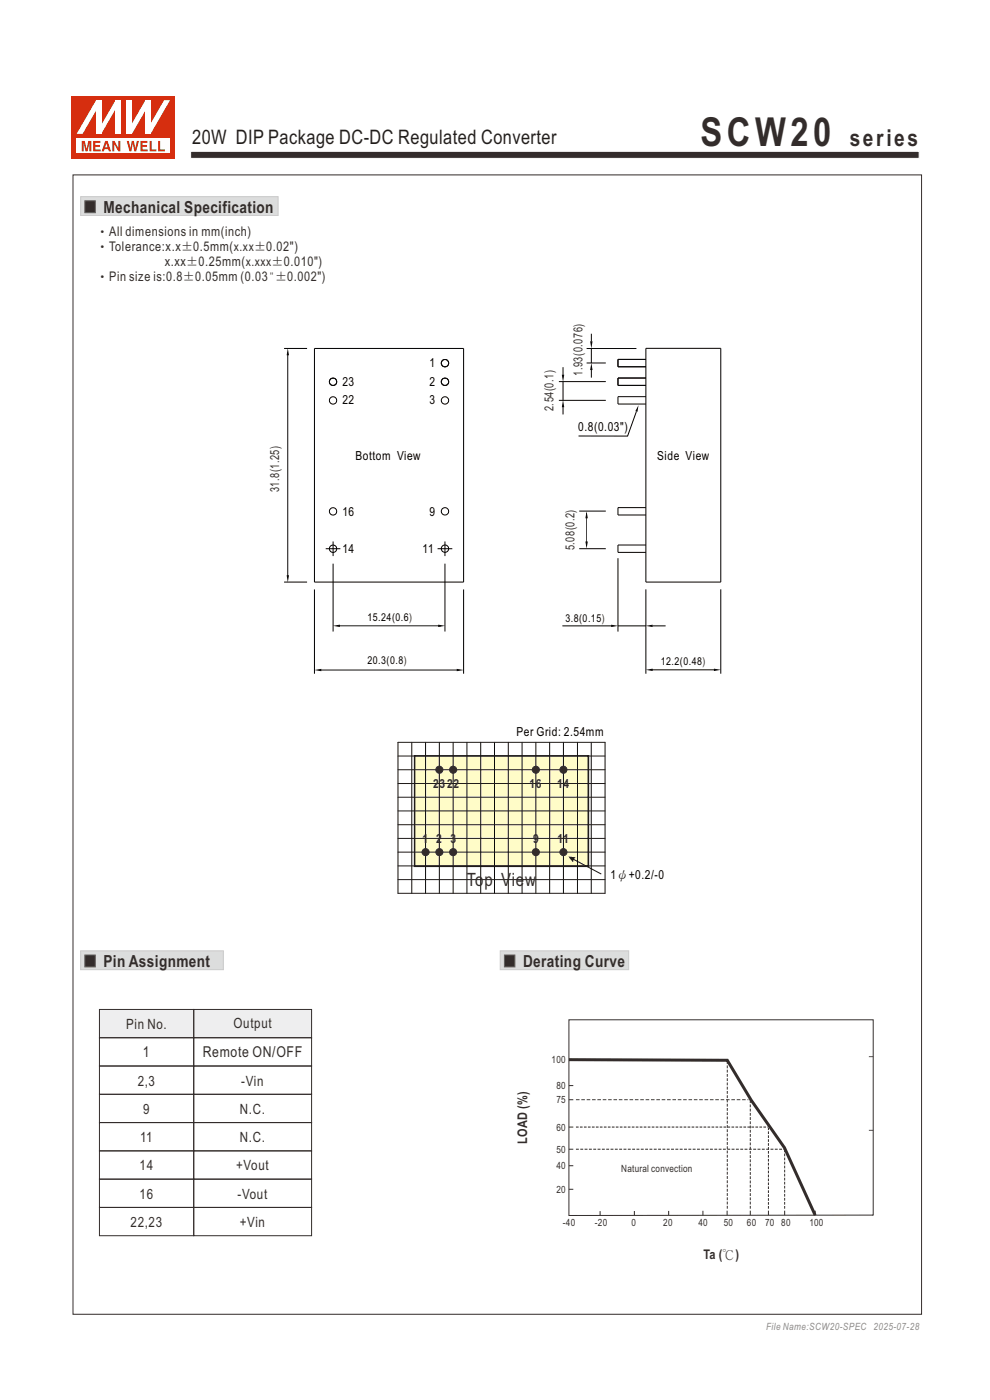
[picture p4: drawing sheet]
<svg xmlns="http://www.w3.org/2000/svg" width="210mm" height="297mm" viewBox="0 0 210 297" stroke-linecap="round" stroke-linejoin="round" font-family="sans-serif">
<path d="M40.4 32.1h154.6v1.5h-154.6z" fill-rule="evenodd" fill="#332c2b" stroke="#fefefe" stroke-width=".21"/>
<path d="M17.1 201.7h30.3v4h-30.3z" fill-rule="evenodd" fill="#dcdddd" stroke="#c9caca" stroke-width=".21"/>
<path d="M18 202.6h2.2v2.5h-2.2z" fill-rule="evenodd" fill="#332c2b" stroke="#5f5d5d" stroke-width=".21"/>
<path d="M21.1 214.1h45v6h-45z" fill-rule="evenodd" fill="#eeeeef"/>
<g fill="none" stroke="#332c2b" stroke-width=".21">
<path d="M21.1 214.1h20v6h-20zM41.1 214.1h25v6h-25zM21.1 226.1h20v6h-20zM21.1 220.1h20v6h-20zM21.1 232.1h20v6h-20zM21.1 238.1h20v6h-20zM41.1 226.1h25v6h-25zM41.1 220.1h25v6h-25zM41.1 232.1h25v6h-25zM41.1 238.1h25v6h-25zM21.1 244.1h20v6h-20zM21.1 250.1h20v6h-20z"/>
<path d="M21.1 256.1h20v6h-20zM41.1 244.1h25v6h-25zM41.1 250.1h25v6h-25zM41.1 256.1h25v6h-25z"/>
</g>
<path d="M15.2 20.4h22v13.2h-22z" fill-rule="evenodd" fill="#d62e0f"/>
<path d="M16.3 29.4h19.8v3.1h-19.8z" fill-rule="evenodd" fill="#fefefe"/>
<g fill="#d62e0f">
<path d="M26.9 29.9h.4l.4 1.6 .3-1.6h.4l.3 1.6 .3-1.6h.5l-.6 2.2h-.4l-.3-1.7-.3 1.7h-.4z" fill-rule="evenodd"/>
<path d="M29.8 29.9h1.5v.4h-1.1v.5h1v.3h-1v.6h1.1v.4h-1.5z" fill-rule="evenodd"/>
<path d="M31.7 29.9h.5v1.8h1v.4h-1.5z" fill-rule="evenodd"/>
<path d="M33.5 29.9h.5v1.8h1v.4h-1.5z" fill-rule="evenodd"/>
<path d="M17.3 29.9h.7l.4 1.7 .3-1.7h.7v2.2h-.4v-1.8l-.4 1.8h-.5l-.4-1.8v1.8h-.4z" fill-rule="evenodd"/>
<path d="M19.8 29.9h1.5v.4h-1.1v.5h1v.3h-1v.6h1.2v.4h-1.6z" fill-rule="evenodd"/>
<path d="M22.6 30.4l.2 .9h-.5zM22.3 29.9l-.7 2.2h.4l.2-.4h.7l.2 .4h.5l-.8-2.2z" fill-rule="evenodd"/>
<path d="M23.8 29.9h.5l.8 1.5v-1.5h.4v2.2h-.4l-.9-1.6v1.6h-.4z" fill-rule="evenodd"/>
</g>
<g fill="#fff">
<path d="M24.5 21.3h1.1v7.1h-1.1z" fill-rule="evenodd"/>
<path d="M24.5 21.3h1.1l-4.1 7.1h-1.1z" fill-rule="evenodd"/>
<path d="M20.4 21.3h1.1v7.1h-1.1z" fill-rule="evenodd"/>
<path d="M20.4 21.3h1.1v.3l-4 6.8h-1.2z" fill-rule="evenodd"/>
<path d="M30.8 21.3h1.1v7.1h-1.1z" fill-rule="evenodd"/>
<path d="M34.8 21.3h1.3l-4.2 7.1h-1v-.3z" fill-rule="evenodd"/>
<path d="M26.9 21.3h1.1v7.1h-1.1z" fill-rule="evenodd"/>
<path d="M30.8 21.3h1.1v.2l-3.9 6.9h-1.1v-.3z" fill-rule="evenodd"/>
</g>
<path d="M17.1 41.7h41.9v4h-41.9z" fill-rule="evenodd" fill="#dcdddd" stroke="#c9caca" stroke-width=".21"/>
<path d="M18 42.6h2.2v2.5h-2.2z" fill-rule="evenodd" fill="#332c2b" stroke="#5f5d5d" stroke-width=".21"/>
<g fill="none" stroke="#000" stroke-width=".21">
<path d="M60.3 73.9h4.8M61 75.2v47M66.7 73.9h31.6v49.6h-31.6zM119.4 77.9v1.7M124.4 73.9h10.6M124.4 77h4.1M125.4 73.9v3.1M125.4 78.4v1.7M125.4 70.8v1.7M137 73.9h15.9v49.6h-15.9zM137 76.2h-5.9v1.6h5.9M118.6 84.9h9.9"/>
<path d="M118.6 81h9.9M119.4 86.3v1.6M119.4 81v3.9M135 87.3l-1.9 5.2h-10.4M137 80.2h-5.9v1.6h5.9M137 84.2h-5.9v1.5h5.9M69.1 116.4h3.1M70.7 114.9v3.1M70.7 119.6v14.4M92.8 116.4h3.1M94.4 114.9v3.1M94.4 119.6v14.4"/>
<path d="M122.9 116.4h5.6M122.9 108.4h5.6M124.4 108.9v6.8M131.1 118.4v15.6M137 107.7h-5.9v1.6h5.9M137 115.6h-5.9v1.6h5.9M60.3 123.5h4.8M66.7 125v17.9M71.9 132.8h21.7M98.3 125v17.9M119.3 132.8h10.4M131.1 132.8h5.9"/>
<path d="M137 125v17.9M138.4 132.8h2.8M152.9 125v17.9M68 142.1h29.1M138.3 142.1h13.4"/>
<circle cx="94.4" cy="77" r=".78"/>
<circle cx="70.6" cy="84.9" r=".78"/>
<circle cx="70.6" cy="81" r=".78"/>
<circle cx="94.4" cy="84.9" r=".78"/>
<circle cx="94.4" cy="81" r=".78"/>
<circle cx="70.6" cy="108.5" r=".78"/>
<circle cx="70.6" cy="116.4" r=".78"/>
<circle cx="94.4" cy="108.5" r=".78"/>
<circle cx="94.4" cy="116.4" r=".78"/>
</g>
<g fill="#000">
<path d="M61 73.9l.3 1.5h-.5zM119.2 79.5h.5l-.3 1.5zM125.2 72.4h.5l-.3 1.5zM125.4 77l.3 1.5h-.5zM119.4 84.9l.3 1.5h-.5zM135.4 86l-.2 1.4-.4-.2zM124.4 108.5l.3 1.4h-.5zM124.2 114.9h.5l-.3 1.5zM60.8 122h.5l-.3 1.5zM70.6 132.8l1.5-.3v.5zM92.9 132.5l1.5 .3-1.5 .2zM129.6 132.5l1.5 .3-1.5 .2z"/>
<path d="M137 132.8l1.4-.3v.5zM66.7 142.1l1.5-.2v.5zM96.9 141.9l1.5 .2-1.5 .3zM137 142.1l1.4-.2v.5zM151.4 141.9l1.5 .2-1.5 .3z"/>
</g>
<path d="M106.1 201.7h27.3v4h-27.3z" fill-rule="evenodd" fill="#dcdddd" stroke="#c9caca" stroke-width=".21"/>
<path d="M107 202.6h2.2v2.5h-2.2z" fill-rule="evenodd" fill="#332c2b" stroke="#5f5d5d" stroke-width=".21"/>
<g fill="none" stroke="#332c2b" stroke-width=".21">
<path d="M120.7 239.1h.9M120.7 230.3h.9M120.7 224.8h.9M120.7 233.3h.9M184.3 224.2h.9M184.3 239.8h.9M120.7 243.8h.9M120.7 247.3h.9M120.7 252.3h.9M127.3 256.9v1M134.6 256.9v.9M141.8 256.9v.9"/>
<path d="M149.1 256.9v.9M154.2 256.8v1M159.2 256.8v1M163 256.8v1M166.4 256.8v1M172.9 256.8v1M185.2 257.8l-64.5 .1v-41.6h64.5v41.6"/>
</g>
<path d="M122.2 239.1h40.8M122.2 243.8h44.2M154.3 256.4v-31.5M159.2 256.4v-23M163 256.4v-17.1M166.4 256.4v-13.1" fill="none" stroke="#332c2b" stroke-width=".21" stroke-dasharray=".6 .3" stroke-linecap="butt"/>
<path d="M122.2 233.3h36.6" fill="none" stroke="#332c2b" stroke-width=".21" stroke-dasharray=".7 .3" stroke-linecap="butt"/>
<path d="M120.7 224.8l33.6 .1 5.1 8.5 7 10.1 6.5 14.3" fill="none" stroke="#332c2b" stroke-width=".63" stroke-linecap="butt"/>
<path d="M87.9 160.3h36.9v23.5h-36.9z" fill="#fffcc8"/>
<path d="M87.9 160.2h36.9v.3h-36.9zM124.8 160.2l.2 .1zM124.6 160.3h.4v23.5h-.4zM124.6 160.3h.4zM124.8 183.8h.2v.1h-.2zM124.8 183.8h.2zM87.9 183.6h36.9v.3h-36.9zM87.8 183.8l.1 .1zM87.8 160.3h.3v23.5h-.3zM87.8 183.8h.3zM87.8 160.2l.1 .1zM87.8 160.3h.1z" fill="#1f1a17"/>
<path d="M84.4 180.8h43.9" fill="none" stroke="#1f1a17" stroke-width=".21"/>
<path d="M120.6 181.7l1.5 .2-.5 .5v.6z" fill-rule="evenodd" fill="#1f1a17"/>
<path d="M121.3 182l6.3 3.3-.1 .2-6.4-3.3z" fill="#1f1a17"/>
<g fill="none" stroke="#0a0b0c" stroke-width=".21">
<path d="M84.4 157.5v32M87.3 157.5v32M90.3 157.5v32M93.2 157.5v32M96.1 157.5v32M99 157.5v32M102 157.5v32M104.9 157.5v32M107.8 157.5v32M110.7 157.5v32M113.7 157.5v32M116.6 157.5v32"/>
<path d="M119.5 157.5v32M122.5 157.5v32M125.4 157.5v32M128.3 157.5v32"/>
</g>
<path d="M84.4 157.5h43.9M84.4 177.9h43.9M84.4 175h43.9M84.4 172h43.9M84.4 169.1h43.9M84.4 166.2h43.9M84.4 160.4h43.9M84.4 163.3h43.9M84.4 183.7h43.9M84.4 186.6h43.9M84.4 189.5h43.9" fill="none" stroke="#1f1a17" stroke-width=".21"/>
<g fill="#332c2b" stroke="#332c2b" stroke-width=".21">
<circle cx="119.5" cy="163.3" r=".75"/>
<circle cx="119.5" cy="180.8" r=".75"/>
<circle cx="113.7" cy="163.3" r=".75"/>
<circle cx="113.7" cy="180.8" r=".75"/>
<circle cx="96.1" cy="163.3" r=".75"/>
<circle cx="96.1" cy="180.8" r=".75"/>
<circle cx="93.2" cy="163.3" r=".75"/>
<circle cx="93.2" cy="180.8" r=".75"/>
<circle cx="90.3" cy="180.8" r=".75"/>
</g>
<path d="M15.5 37.1h180v241.7h-180z" fill="none" stroke="#332c2b" stroke-width=".21"/>
<text font-size="8.5" fill="#332c2b" x="148.6" y="31">SCW20</text>
<text font-size="4.9" fill="#332c2b" x="180.2" y="31">series</text>
<text font-size="4.2" fill="#231f20" x="40.8" y="30.6">20W DIP Package DC-DC Regulated Converter</text>
<g font-size="3.9" fill="#332c2b">
<text x="99" y="187.9">To</text>
<text x="102.8" y="187.9">p V</text>
<text x="108.5" y="187.9">ie</text>
<text x="111.4" y="187.9">w</text>
</g>
<g font-size="3.5" fill="#332c2b">
<text x="21.9" y="45.1">Mechanical Specification</text>
<text x="21.9" y="205.1">Pin Assignment</text>
<text x="110.9" y="205.1">Derating Curve</text>
</g>
<g font-size="3.2" fill="#332c2b">
<text x="30.3" y="224.3">1</text>
<text x="43" y="224.3">Remote ON/OFF</text>
</g>
<g font-size="3" fill="#332c2b">
<text x="26.7" y="218.3">Pin No.</text>
<text x="49.6" y="218.2">Output</text>
<text x="29.2" y="230.3">2,3</text>
<text x="51.2" y="230.3">-Vin</text>
<text x="30.4" y="236.3">9</text>
<text x="50.9" y="236.3">N.C.</text>
<text x="29.7" y="242.3">11</text>
<text x="50.9" y="242.3">N.C.</text>
<text x="29.6" y="248.3">14</text>
<text x="50.1" y="248.3">+Vout</text>
<text x="29.6" y="254.3">16</text>
<text x="50.4" y="254.3">-Vout</text>
<text x="27.7" y="260.3">22,23</text>
<text x="50.9" y="260.3">+Vin</text>
</g>
<g font-size="2.8" fill="#332c2b">
<text x="20.3" y="53.3">‧Tolerance:x.x±0.5mm(x.xx±0.02&quot;)</text>
<text x="20.4" y="50.1">‧All dimensions in mm(inch)</text>
<text x="20.3" y="59.7">‧Pin size is:0.8±0.05mm (0.03&quot;±0.002&quot;)</text>
<text x="34.9" y="56.5">x.xx±0.25mm(x.xxx±0.010&quot;)</text>
<text x="111.8" y="242.6" transform="rotate(-90 111.8 242.6)">LOAD (%)</text>
<text x="149.2" y="267.2">Ta (℃)</text>
</g>
<g font-size="2.6">
<text x="91.1" y="77.9">1</text>
<text x="72.6" y="81.8">23</text>
<text x="91.1" y="81.8">2</text>
<text x="72.6" y="85.8">22</text>
<text x="91.1" y="85.8">3</text>
<text x="122.6" y="91.5">0.8(0.03&quot;)</text>
<text x="75.4" y="97.5">Bottom View</text>
<text x="139.4" y="97.5">Side View</text>
<text x="72.6" y="109.4">16</text>
<text x="91.1" y="109.4">9</text>
<text x="72.6" y="117.3">14</text>
<text x="89.6" y="117.3">11</text>
<text x="109.6" y="156.1">Per Grid: 2.54mm</text>
<text x="129.5" y="186.6">1ψ+0.2/-0</text>
</g>
<g font-size="2.6" fill="#332c2b">
<text x="123.5" y="79.7" transform="rotate(-90 123.5 79.7)">1.93(0.076)</text>
<text x="117.4" y="87.2" transform="rotate(-90 117.4 87.2)">2.54(0.1)</text>
<text x="59.2" y="104.5" transform="rotate(-90 59.2 104.5)">31.8(1.25)</text>
<text x="121.8" y="116.8" transform="rotate(-90 121.8 116.8)">5.08(0.2)</text>
<text x="91.9" y="167.2">2</text>
<text x="93.2" y="167.2">3</text>
<text x="94.9" y="167.2">2</text>
<text x="96.2" y="167.2">2</text>
<text x="112.3" y="167.2">16</text>
<text x="118.2" y="167.2">14</text>
<text x="89.6" y="178.9">1</text>
<text x="92.5" y="178.9">2</text>
<text x="95.6" y="178.9">3</text>
<text x="113.1" y="178.9">9</text>
<text x="118.2" y="178.9">11</text>
</g>
<g font-size="2.3">
<text x="77.9" y="131.8">15.24(0.6)</text>
<text x="119.9" y="131.9">3.8(0.15)</text>
<text x="77.9" y="140.8">20.3(0.8)</text>
<text x="140.1" y="141">12.2(0.48)</text>
</g>
<g font-size="2.1" fill="#332c2b">
<text x="117" y="225.5">100</text>
<text x="118" y="231">80</text>
<text x="118" y="239.8">60</text>
<text x="118" y="234">75</text>
<text x="118" y="244.5">50</text>
<text x="118" y="248">40</text>
<text x="131.8" y="248.6">Natural convection</text>
<text x="118" y="253">20</text>
<text x="119.4" y="260.1">-40</text>
<text x="126.2" y="260.1">-20</text>
<text x="134" y="260.1">0</text>
<text x="140.7" y="260.1">20</text>
<text x="148.2" y="260.1">40</text>
<text x="153.5" y="260.1">50</text>
<text x="158.4" y="260.1">60</text>
<text x="162.3" y="260.1">70</text>
<text x="165.7" y="260.1">80</text>
<text x="171.7" y="260.1">100</text>
</g>
<text font-size="2.1" fill="#8b8b8c" x="162.5" y="282.1">File Name:SCW20-SPEC 2025-07-28</text>
</svg>
